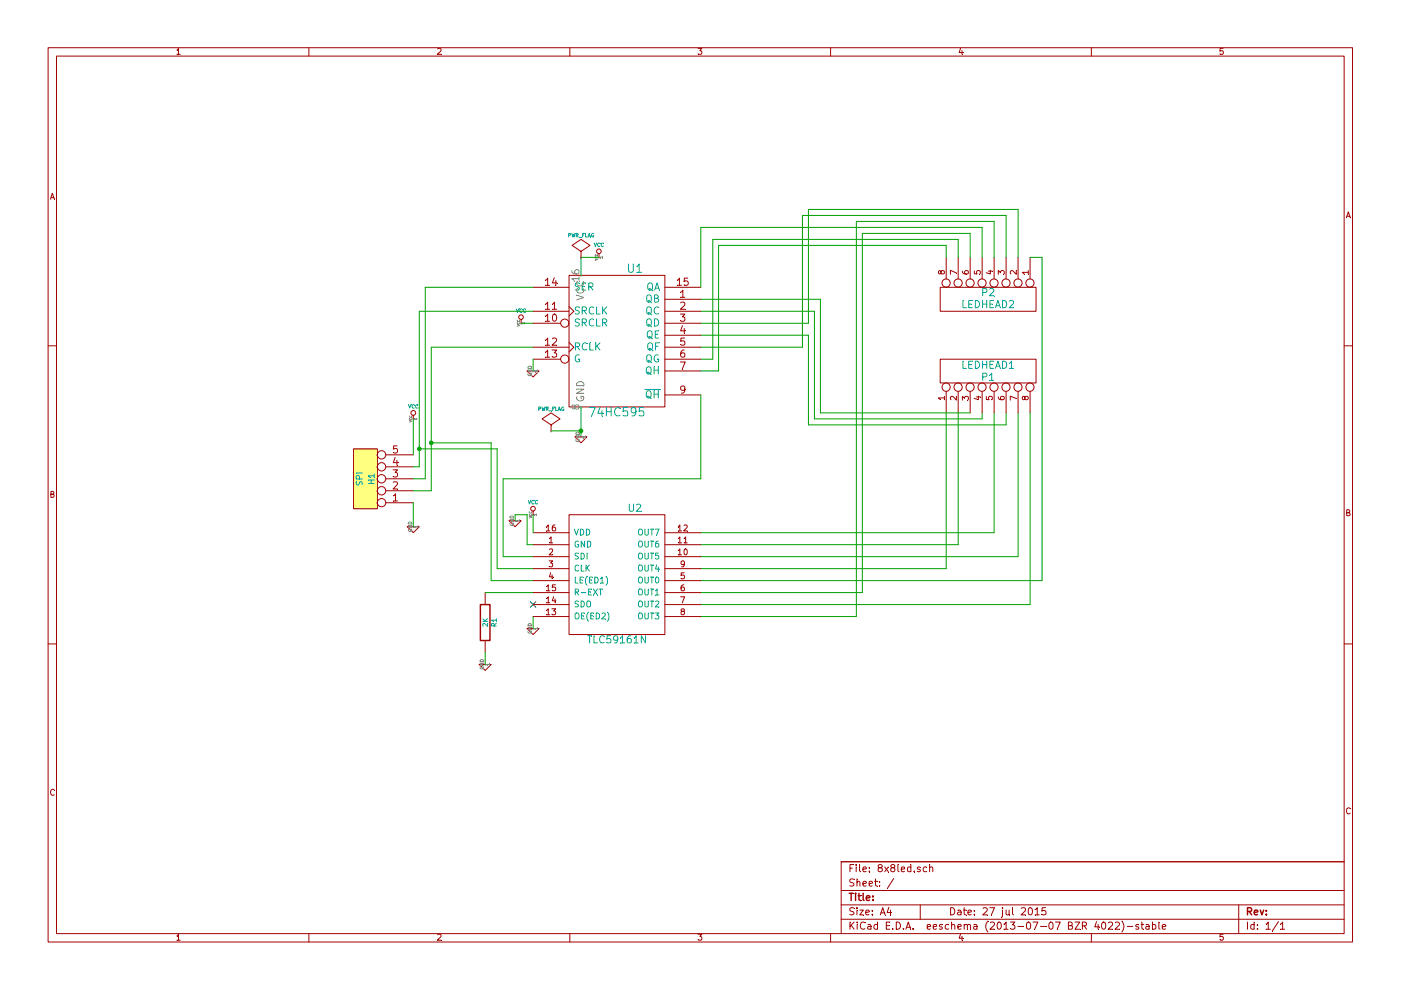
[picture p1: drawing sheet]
EESchema Schematic File Version 2
LIBS:power
LIBS:device
LIBS:transistors
LIBS:conn
LIBS:linear
LIBS:regul
LIBS:74xx
LIBS:cmos4000
LIBS:adc-dac
LIBS:memory
LIBS:xilinx
LIBS:special
LIBS:microcontrollers
LIBS:dsp
LIBS:microchip
LIBS:analog_switches
LIBS:motorola
LIBS:texas
LIBS:intel
LIBS:audio
LIBS:interface
LIBS:digital-audio
LIBS:philips
LIBS:display
LIBS:cypress
LIBS:siliconi
LIBS:opto
LIBS:atmel
LIBS:contrib
LIBS:valves
LIBS:tlc59161nv2
LIBS:8x8led-cache
EELAYER 27 0
EELAYER END
$Descr A4 11693 8268
encoding utf-8
Sheet 1 1
Title ""
Date "27 jul 2015"
Rev ""
Comp ""
Comment1 ""
Comment2 ""
Comment3 ""
Comment4 ""
$EndDescr
$Comp
L R R1
U 1 1
P 4050 5200
F 0 "R1" V 4130 5200 40  0000 C CNN
F 1 "2K" V 4057 5201 40  0000 C CNN
F 2 "~" V 3980 5200 30  0000 C CNN
F 3 "~" H 4050 5200 30  0000 C CNN
	1    4050 5200
	1    0    0    -1  
$EndComp
$Comp
L 74HC595 U1
U 1 1
P 5150 2850
F 0 "U1" H 5300 3450 70  0000 C CNN
F 1 "74HC595" H 5150 2250 70  0000 C CNN
F 2 "~" H 5150 2850 60  0000 C CNN
F 3 "~" H 5150 2850 60  0000 C CNN
	1    5150 2850
	1    0    0    -1  
$EndComp
$Comp
L CONN_5 H1
U 1 1
P 3050 4000
F 0 "H1" V 3000 4000 50  0000 C CNN
F 1 "SPI" V 3100 4000 50  0000 C CNN
F 2 "" H 3050 4000 60  0000 C CNN
F 3 "" H 3050 4000 60  0000 C CNN
	1    3050 4000
	-1   0    0    1   
$EndComp
$Comp
L VCC #PWR01
U 1 1
P 3450 3500
F 0 "#PWR01" H 3450 3600 30  0001 C CNN
F 1 "VCC" H 3450 3600 30  0000 C CNN
F 2 "" H 3450 3500 60  0000 C CNN
F 3 "" H 3450 3500 60  0000 C CNN
	1    3450 3500
	1    0    0    -1  
$EndComp
$Comp
L GND #PWR02
U 1 1
P 4300 4350
F 0 "#PWR02" H 4300 4350 30  0001 C CNN
F 1 "GND" H 4300 4280 30  0001 C CNN
F 2 "" H 4300 4350 60  0000 C CNN
F 3 "" H 4300 4350 60  0000 C CNN
	1    4300 4350
	1    0    0    -1  
$EndComp
$Comp
L GND #PWR03
U 1 1
P 3450 4400
F 0 "#PWR03" H 3450 4400 30  0001 C CNN
F 1 "GND" H 3450 4330 30  0001 C CNN
F 2 "" H 3450 4400 60  0000 C CNN
F 3 "" H 3450 4400 60  0000 C CNN
	1    3450 4400
	1    0    0    -1  
$EndComp
$Comp
L VCC #PWR04
U 1 1
P 4450 4300
F 0 "#PWR04" H 4450 4400 30  0001 C CNN
F 1 "VCC" H 4450 4400 30  0000 C CNN
F 2 "" H 4450 4300 60  0000 C CNN
F 3 "" H 4450 4300 60  0000 C CNN
	1    4450 4300
	1    0    0    -1  
$EndComp
$Comp
L VCC #PWR05
U 1 1
P 4350 2700
F 0 "#PWR05" H 4350 2800 30  0001 C CNN
F 1 "VCC" H 4350 2800 30  0000 C CNN
F 2 "" H 4350 2700 60  0000 C CNN
F 3 "" H 4350 2700 60  0000 C CNN
	1    4350 2700
	1    0    0    -1  
$EndComp
$Comp
L GND #PWR06
U 1 1
P 4450 3100
F 0 "#PWR06" H 4450 3100 30  0001 C CNN
F 1 "GND" H 4450 3030 30  0001 C CNN
F 2 "" H 4450 3100 60  0000 C CNN
F 3 "" H 4450 3100 60  0000 C CNN
	1    4450 3100
	1    0    0    -1  
$EndComp
$Comp
L GND #PWR07
U 1 1
P 4450 5250
F 0 "#PWR07" H 4450 5250 30  0001 C CNN
F 1 "GND" H 4450 5180 30  0001 C CNN
F 2 "" H 4450 5250 60  0000 C CNN
F 3 "" H 4450 5250 60  0000 C CNN
	1    4450 5250
	1    0    0    -1  
$EndComp
$Comp
L GND #PWR08
U 1 1
P 4050 5550
F 0 "#PWR08" H 4050 5550 30  0001 C CNN
F 1 "GND" H 4050 5480 30  0001 C CNN
F 2 "" H 4050 5550 60  0000 C CNN
F 3 "" H 4050 5550 60  0000 C CNN
	1    4050 5550
	1    0    0    -1  
$EndComp
NoConn ~ 4450 5050
$Comp
L CONN_8 P2
U 1 1
P 8250 2500
F 0 "P2" V 8200 2500 60  0000 C CNN
F 1 "LEDHEAD2" V 8300 2500 60  0000 C CNN
F 2 "" H 8250 2500 60  0000 C CNN
F 3 "" H 8250 2500 60  0000 C CNN
	1    8250 2500
	0    1    1    0   
$EndComp
$Comp
L CONN_8 P1
U 1 1
P 8250 3100
F 0 "P1" V 8200 3100 60  0000 C CNN
F 1 "LEDHEAD1" V 8300 3100 60  0000 C CNN
F 2 "" H 8250 3100 60  0000 C CNN
F 3 "" H 8250 3100 60  0000 C CNN
	1    8250 3100
	0    -1   -1   0   
$EndComp
Wire Wire Line
	6850 2500 5850 2500
Wire Wire Line
	6850 3450 6850 2500
Wire Wire Line
	8100 3450 6850 3450
Wire Wire Line
	8000 4550 5850 4550
Wire Wire Line
	8000 3450 8000 4550
Wire Wire Line
	4050 5450 4050 5550
Connection ~ 3600 3700
Wire Wire Line
	4100 3700 3600 3700
Wire Wire Line
	4100 4850 4100 3700
Wire Wire Line
	4450 4850 4100 4850
Connection ~ 3500 3750
Wire Wire Line
	4150 3750 3500 3750
Wire Wire Line
	4150 4750 4150 3750
Wire Wire Line
	4450 4750 4150 4750
Wire Wire Line
	4200 4650 4450 4650
Wire Wire Line
	4200 4000 4200 4650
Wire Wire Line
	5850 4000 4200 4000
Wire Wire Line
	5850 3300 5850 4000
Wire Wire Line
	3600 4100 3450 4100
Wire Wire Line
	3600 2900 3600 4100
Wire Wire Line
	4450 2900 3600 2900
Wire Wire Line
	3550 4000 3450 4000
Wire Wire Line
	3550 2400 3550 4000
Wire Wire Line
	4450 2400 3550 2400
Wire Wire Line
	3500 3900 3450 3900
Wire Wire Line
	3500 2600 3500 3900
Wire Wire Line
	4450 2600 3500 2600
Wire Wire Line
	4350 2700 4450 2700
Wire Wire Line
	3450 4200 3450 4400
Wire Wire Line
	3450 3500 3450 3800
Wire Wire Line
	8300 3450 8300 4450
Wire Wire Line
	8300 4450 5850 4450
Wire Wire Line
	8400 3450 8400 3550
Wire Wire Line
	8400 3550 6750 3550
Wire Wire Line
	6750 3550 6750 2800
Wire Wire Line
	6750 2800 5850 2800
Wire Wire Line
	8500 3450 8500 4650
Wire Wire Line
	8500 4650 5850 4650
Wire Wire Line
	8600 3450 8600 5050
Wire Wire Line
	8600 5050 5850 5050
Wire Wire Line
	7900 3450 7900 4750
Wire Wire Line
	7900 4750 5850 4750
Wire Wire Line
	8600 2150 8700 2150
Wire Wire Line
	8700 2150 8700 4850
Wire Wire Line
	8700 4850 5850 4850
Wire Wire Line
	8200 3450 8200 3500
Wire Wire Line
	8200 3500 6800 3500
Wire Wire Line
	6800 3500 6800 2600
Wire Wire Line
	6800 2600 5850 2600
Wire Wire Line
	8500 2150 8500 1750
Wire Wire Line
	8500 1750 6750 1750
Wire Wire Line
	6750 1750 6750 2700
Wire Wire Line
	6750 2700 5850 2700
Wire Wire Line
	8400 2150 8400 1800
Wire Wire Line
	8400 1800 6700 1800
Wire Wire Line
	6700 1800 6700 2900
Wire Wire Line
	6700 2900 5850 2900
Wire Wire Line
	8300 2150 8300 1850
Wire Wire Line
	8300 1850 7150 1850
Wire Wire Line
	7150 1850 7150 5150
Wire Wire Line
	7150 5150 5850 5150
Wire Wire Line
	8200 2150 8200 1900
Wire Wire Line
	8200 1900 5850 1900
Wire Wire Line
	5850 1900 5850 2400
Wire Wire Line
	8100 2150 8100 1950
Wire Wire Line
	8100 1950 7200 1950
Wire Wire Line
	7200 1950 7200 4950
Wire Wire Line
	7200 4950 5850 4950
Wire Wire Line
	8000 2150 8000 2000
Wire Wire Line
	8000 2000 5950 2000
Wire Wire Line
	5950 2000 5950 3000
Wire Wire Line
	5950 3000 5850 3000
Wire Wire Line
	7900 2150 7900 2050
Wire Wire Line
	7900 2050 6000 2050
Wire Wire Line
	6000 2050 6000 3100
Wire Wire Line
	6000 3100 5850 3100
Wire Wire Line
	4450 4950 4050 4950
$Comp
L TLC59161N U2
U 1 1
P 5150 4800
F 0 "U2" H 5300 5350 60  0000 C CNN
F 1 "TLC59161N" H 5150 4250 60  0000 C CNN
F 2 "~" H 5150 4250 60  0000 C CNN
F 3 "~" H 5150 4250 60  0000 C CNN
	1    5150 4800
	1    0    0    -1  
$EndComp
Wire Wire Line
	4450 4550 4400 4550
Wire Wire Line
	4450 5150 4450 5250
Wire Wire Line
	4400 4550 4400 4300
Wire Wire Line
	4400 4300 4300 4300
Wire Wire Line
	4300 4300 4300 4350
Wire Wire Line
	4450 4450 4450 4300
Wire Wire Line
	4450 3000 4450 3100
Wire Wire Line
	4850 2300 4850 2150
$Comp
L PWR_FLAG #FLG09
U 1 1
P 4850 2150
F 0 "#FLG09" H 4850 2245 30  0001 C CNN
F 1 "PWR_FLAG" H 4850 2330 30  0000 C CNN
F 2 "" H 4850 2150 60  0000 C CNN
F 3 "" H 4850 2150 60  0000 C CNN
	1    4850 2150
	1    0    0    -1  
$EndComp
$Comp
L PWR_FLAG #FLG010
U 1 1
P 4600 3600
F 0 "#FLG010" H 4600 3695 30  0001 C CNN
F 1 "PWR_FLAG" H 4600 3780 30  0000 C CNN
F 2 "" H 4600 3600 60  0000 C CNN
F 3 "" H 4600 3600 60  0000 C CNN
	1    4600 3600
	1    0    0    -1  
$EndComp
Wire Wire Line
	4850 3400 4850 3650
Wire Wire Line
	4850 3600 4600 3600
$Comp
L GND #PWR011
U 1 1
P 4850 3650
F 0 "#PWR011" H 4850 3650 30  0001 C CNN
F 1 "GND" H 4850 3580 30  0001 C CNN
F 2 "" H 4850 3650 60  0000 C CNN
F 3 "" H 4850 3650 60  0000 C CNN
	1    4850 3650
	1    0    0    -1  
$EndComp
$Comp
L VCC #PWR012
U 1 1
P 5000 2150
F 0 "#PWR012" H 5000 2250 30  0001 C CNN
F 1 "VCC" H 5000 2250 30  0000 C CNN
F 2 "" H 5000 2150 60  0000 C CNN
F 3 "" H 5000 2150 60  0000 C CNN
	1    5000 2150
	1    0    0    -1  
$EndComp
Wire Wire Line
	4850 2150 5000 2150
Connection ~ 4850 3600
$EndSCHEMATC
